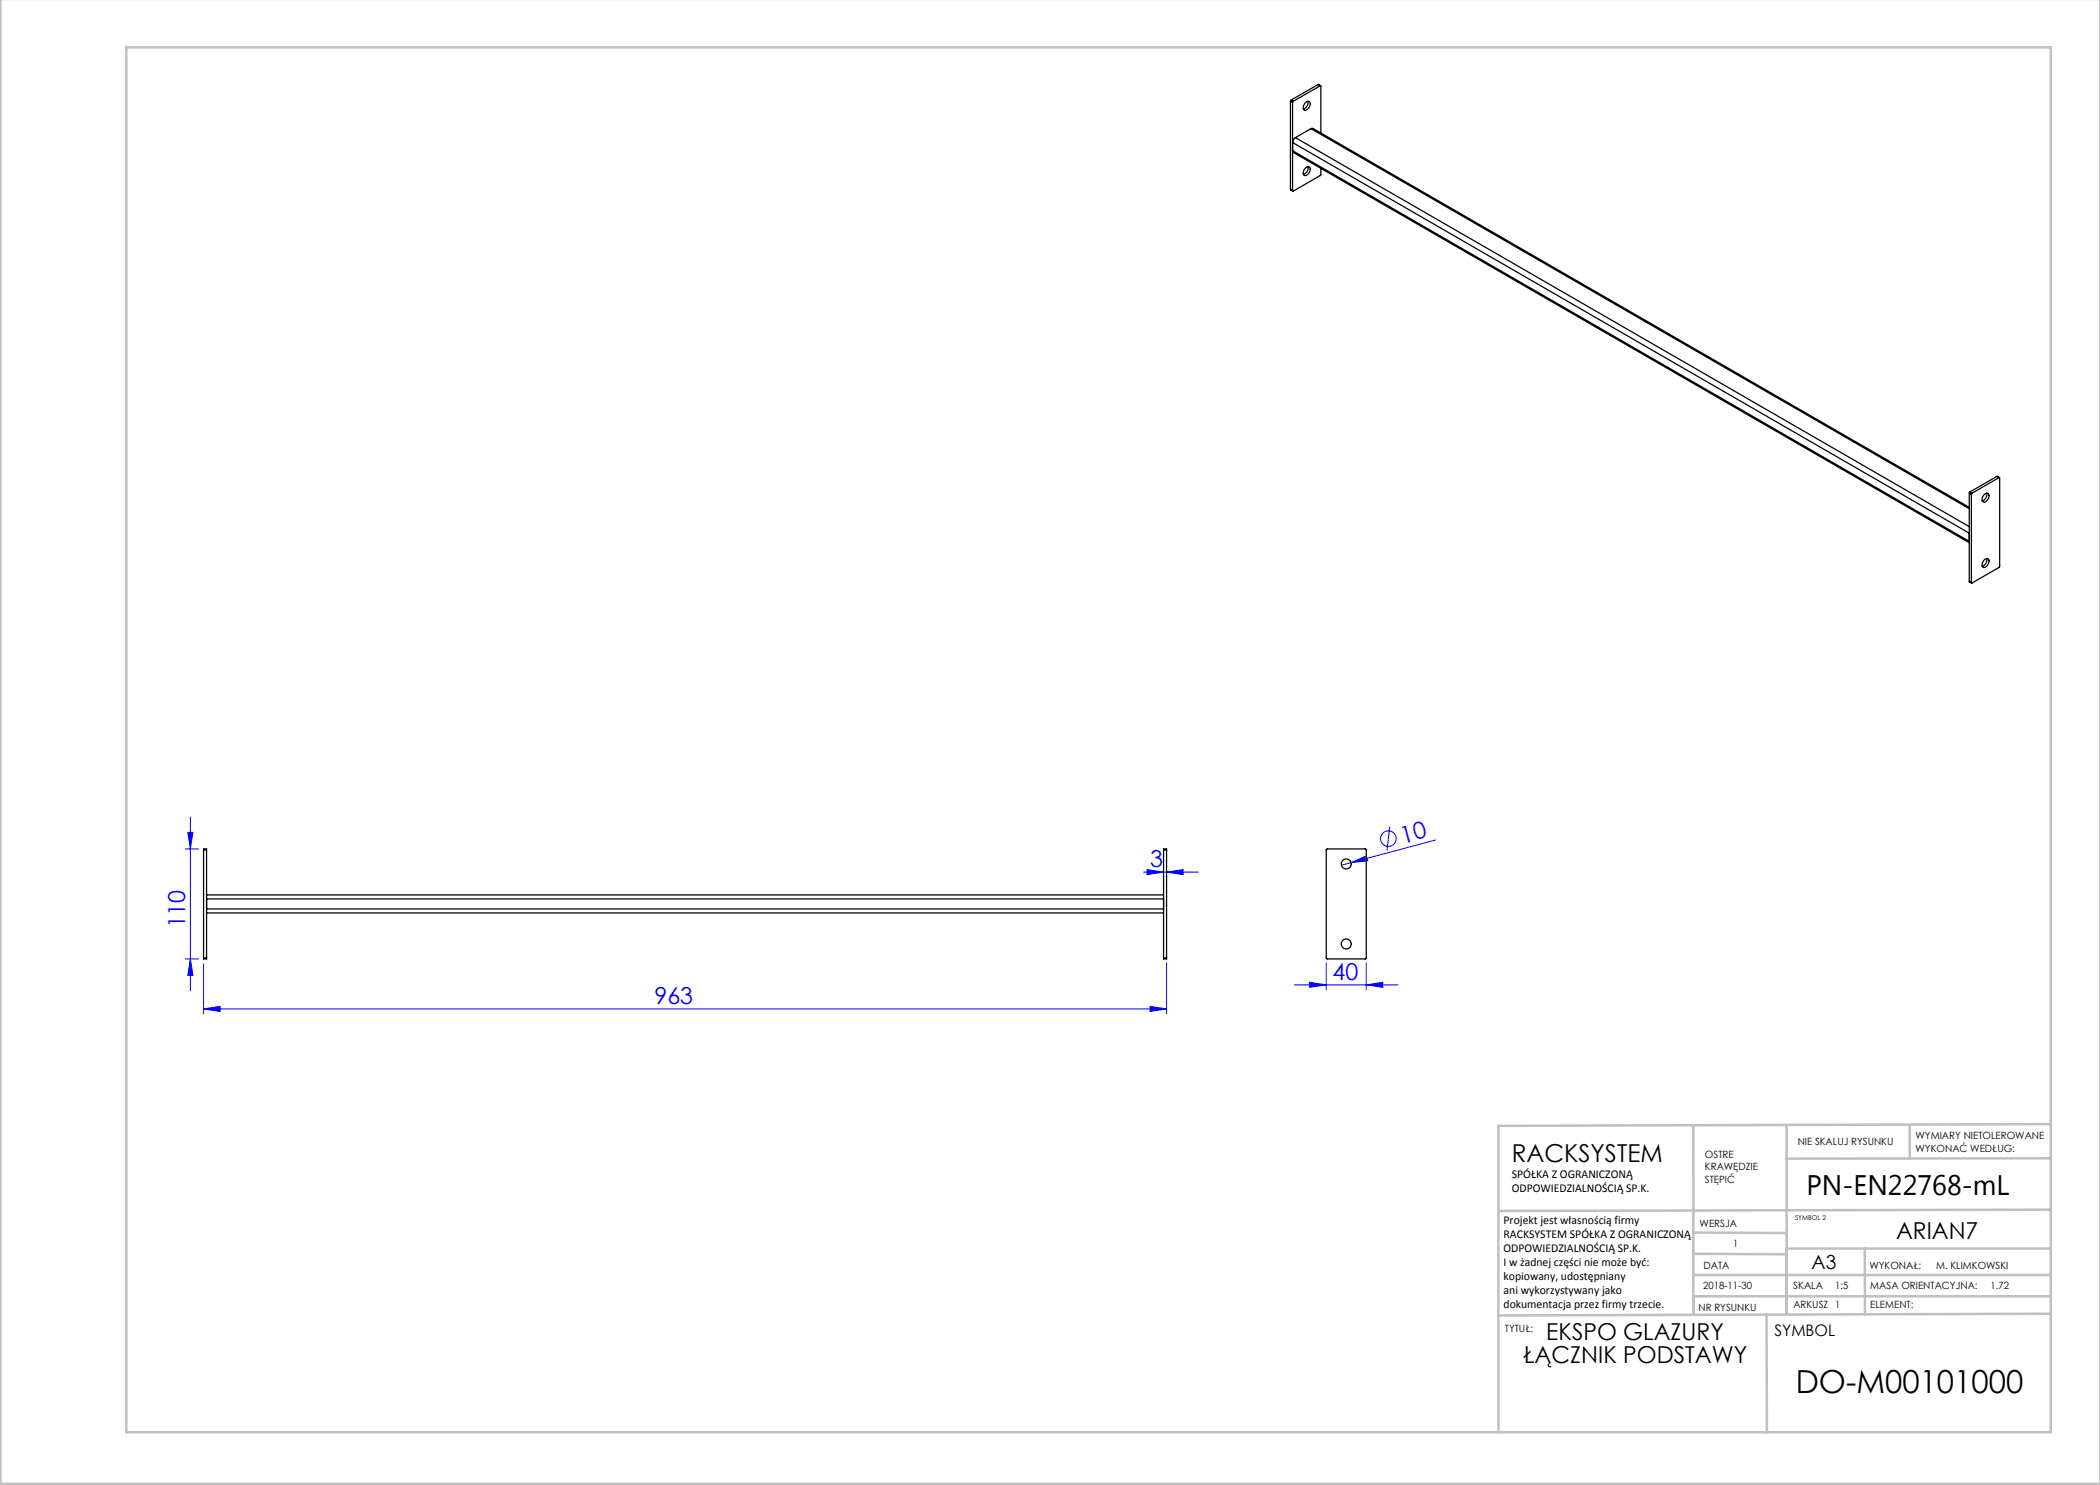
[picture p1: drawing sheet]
<svg xmlns="http://www.w3.org/2000/svg" width="420mm" height="297mm" viewBox="0 0 420 297" stroke-linecap="round" stroke-linejoin="round" font-family="sans-serif">
<g fill="none" stroke="#00f" stroke-width=".2">
<path d="M37.1 169.8h2.6M37.6 166.5h1l-.5 3.3zM38.1 163.4v34.7M228.7 174.4h11M229.4 173.9l3.3 .5-3.3 .5zM233.3 174.4l3.3-.5v1zM270.2 172.5l3.1-1.3 .2 1zM278 165.4l-.6 4.7M287.1 168l-18.8 5M37.1 191.8h2.6M38.1 191.8l.5 3.3h-1zM40.7 192.8v10"/>
<path d="M233.3 192.6v10.2M258.9 197h20.7M261.9 196.5l3.3 .5-3.3 .5zM265.2 192.6v5.4M273.2 197l3.4-.5v1zM273.2 192.6v5.4M40.7 201.8l3.3-.5v1zM40.7 201.8h192.6M230 201.3l3.3 .5-3.3 .5z"/>
<circle cx="277.7" cy="167.7" r="1.56"/>
</g>
<g fill="none" stroke="#c0c0c0" stroke-width=".5">
<path d="M.1 -.1v296.9h419.9M25.2 9.5h385v276.9h-385zM338.7 225.2v16.9M357.3 225v37.9M382 225.4v6.3M410.1 224.8l-110.4 .4v61.2M410.1 231.7h-52.8M338.7 259.3h71.5M338.7 255h71.5M338.7 250.8l18.6 .1M338.7 246.5l18.6 .1M338.7 242.1v20.9"/>
<path d="M373 249.7v13.2M410.1 241.9l-110.4 .3M410.2 249.7h-52.9v13.2M353.3 262.9l.1 23.5M410.2 262.7l-110.5 .4"/>
</g>
<g fill="#00f">
<path d="M270.2 172.5l3.1-1.3 .2 1z"/>
<path d="M40.7 201.8l3.3-.5v1zM230 201.3l3.3 .5-3.3 .5zM229.4 173.9l3.3 .5-3.3 .5zM233.3 174.4l3.3-.5v1z"/>
<path d="M261.9 196.5l3.3 .5-3.3 .5zM273.2 197l3.4-.5v1z"/>
<path d="M38.1 191.8l.5 3.3h-1zM37.6 166.5h1l-.5 3.3z"/>
</g>
<g fill="none" stroke="#000" stroke-width=".25">
<path d="M263.6 16.9l.5 .2M263.6 16.9l.4 .3M263.6 16.9l-5.4 3.1M264 17.2h.2v9.4M264 17.2l-5.3 3.1M258.1 37.9l.5 .3M258.1 20.3l.4 .2M258.1 37.9l.4 .2M258.1 20.3v17.6M258.2 20l-.1 .3M258.2 20l.5 .3M258.5 20.5v17.6"/>
<path d="M258.7 20.3l-.2 .2M259.1 27.5l-.4 .4-.2 .6 135.4 78.1M259.1 27.5l134.8 77.8M261.1 33.6a.51 .51 0 0 1 .7-.3 .51 .51 0 0 1 .2 .7 1.05 1.05 0 0 1-1.2 1.1l-.2-.4 .1-.4zM261.1 20.5a.51 .51 0 0 1 .7-.2 .51 .51 0 0 1 .2 .7 1.05 1.05 0 0 1-1.2 1l-.2-.3 .1-.5zM261.6 20.3a1.4 1.4 0 0 1-.9 1.5M261.6 33.3a1.4 1.4 0 0 1-.9 1.6M262.2 25.7h.4l131.3 75.8M262.2 25.7l-3.1 1.8M262.2 25.7l131.7 76M264.2 33.7l-.1 1.4-5.4 3.1-.2-.1M393.9 98.6l.4 .3"/>
<path d="M393.9 98.6v17.7M394 98.4l-.1 .2M394 98.4l.4 .2M394.3 98.9v17.6M394.4 98.6l-.1 .3M396.9 98.9a.51 .51 0 0 1 .7-.3 .51 .51 0 0 1 .2 .8 1.05 1.05 0 0 1-1.2 1l-.2-.4 .1-.4zM397.3 98.6a1.4 1.4 0 0 1-.9 1.6M399.4 95.3l.5 .2M399.4 95.3l.4 .2M399.4 95.3l-5.4 3.1M399.8 95.5l.1 .1v17.7l-5.5 3.3-.1-.1M399.8 95.5l-5.4 3.1"/>
<path d="M393.9 116.3l.4 .3M393.9 108.3l-135.4-78.2 .2 .4 135.2 78M393.9 116.3l.4 .2M396.9 112a.51 .51 0 0 1 .7-.3 .51 .51 0 0 1 .2 .7 1.05 1.05 0 0 1-1.2 1l-.2-.3 .1-.5zM397.3 111.7a1.4 1.4 0 0 1-.9 1.6M40.7 170v-.2h.6v.2M40.7 170h.6M40.7 170v21.6M41.3 170v21.6M41.3 179h191.4M41.3 179.8h191.4M232.7 170v-.2h.6v.2"/>
<path d="M232.7 170h.6M232.7 170v21.6M233.3 170v21.6M265.3 169.8h7.7l.2 .1v21.7l-.1 .2h-7.7l-.1-.1zM40.7 191.6v.2h.6v-.2M40.7 191.6h.6M41.3 181.8h191.4M41.3 182.6h191.4M232.7 191.6v.2h.6v-.2M232.7 191.6h.6"/>
<circle cx="269.2" cy="172.8" r="1"/>
<circle cx="269.2" cy="188.8" r="1"/>
</g>
<text font-size="6.3" x="359.2" y="278.5">DO-M00101000</text>
<text font-size="5.6" x="361.3" y="239.1">PN-EN22768-mL</text>
<text font-size="4.9" x="302.4" y="232.4">RACKSYSTEM</text>
<g font-size="4.7" fill="#00f">
<text x="230" y="173.4">3</text>
<text x="280.6" y="168.7" transform="rotate(-15 280.6 168.7)">10</text>
<text x="37.1" y="185.7" transform="rotate(-90 37.1 185.7)">110</text>
<text x="266.5" y="196">40</text>
<text x="130.9" y="200.8">963</text>
</g>
<g font-size="4.7">
<text x="379.2" y="247.8">ARIAN7</text>
<text x="309.3" y="268.1">EKSPO GLAZURY</text>
<text x="304.6" y="272.6">ŁĄCZNIK PODSTAWY</text>
</g>
<text font-size="3.9" x="362.3" y="253.8">A3</text>
<text font-size="3.2" x="354.9" y="267.2">SYMBOL</text>
<g font-size="2.4">
<text x="302.4" y="235.6">SPÓŁKA Z OGRANICZONĄ</text>
<text x="302.4" y="238.4">ODPOWIEDZIALNOŚCIĄ SP.K.</text>
<text x="300.7" y="244.7">Projekt jest własnością firmy</text>
<text x="300.7" y="247.5">RACKSYSTEM SPÓŁKA Z OGRANICZONĄ</text>
<text x="300.7" y="250.3">ODPOWIEDZIALNOŚCIĄ SP.K.</text>
<text x="300.7" y="253.1">I w żadnej części nie może być:</text>
<text x="300.7" y="256">kopiowany, udostępniany</text>
<text x="300.7" y="258.8">ani wykorzystywany jako</text>
<text x="300.7" y="261.6">dokumentacja przez firmy trzecie.</text>
</g>
<g font-size="2">
<text x="383.1" y="227.9">WYMIARY NIETOLEROWANE</text>
<text x="341" y="231.6">OSTRE</text>
<text x="359.5" y="228.9">NIE SKALUJ RYSUNKU</text>
<text x="383.1" y="230.4">WYKONAĆ WEDŁUG:</text>
<text x="341" y="234.1">KRAWĘDZIE</text>
<text x="341" y="236.6">STĘPIĆ</text>
<text x="339.9" y="245.4">WERSJA</text>
<text x="346.6" y="249.5">1</text>
<text x="340.6" y="257.7">2018-11-30</text>
<text x="340.7" y="253.8">DATA</text>
<text x="358.7" y="257.7">SKALA</text>
<text x="367" y="257.7">1:5</text>
<text x="373.9" y="253.8">WYKONAŁ:</text>
<text x="374.1" y="257.7">MASA ORIENTACYJNA:</text>
<text x="387.2" y="253.8">M. KLIMKOWSKI</text>
<text x="398.1" y="257.7">1.72</text>
<text x="339.7" y="262.3">NR RYSUNKU</text>
<text x="358.7" y="261.7">ARKUSZ 1</text>
<text x="374.1" y="261.7">ELEMENT:</text>
<text x="301" y="266.4">TYTUŁ:</text>
</g>
<text font-size="1.3" x="359" y="244">SYMBOL 2</text>
</svg>
